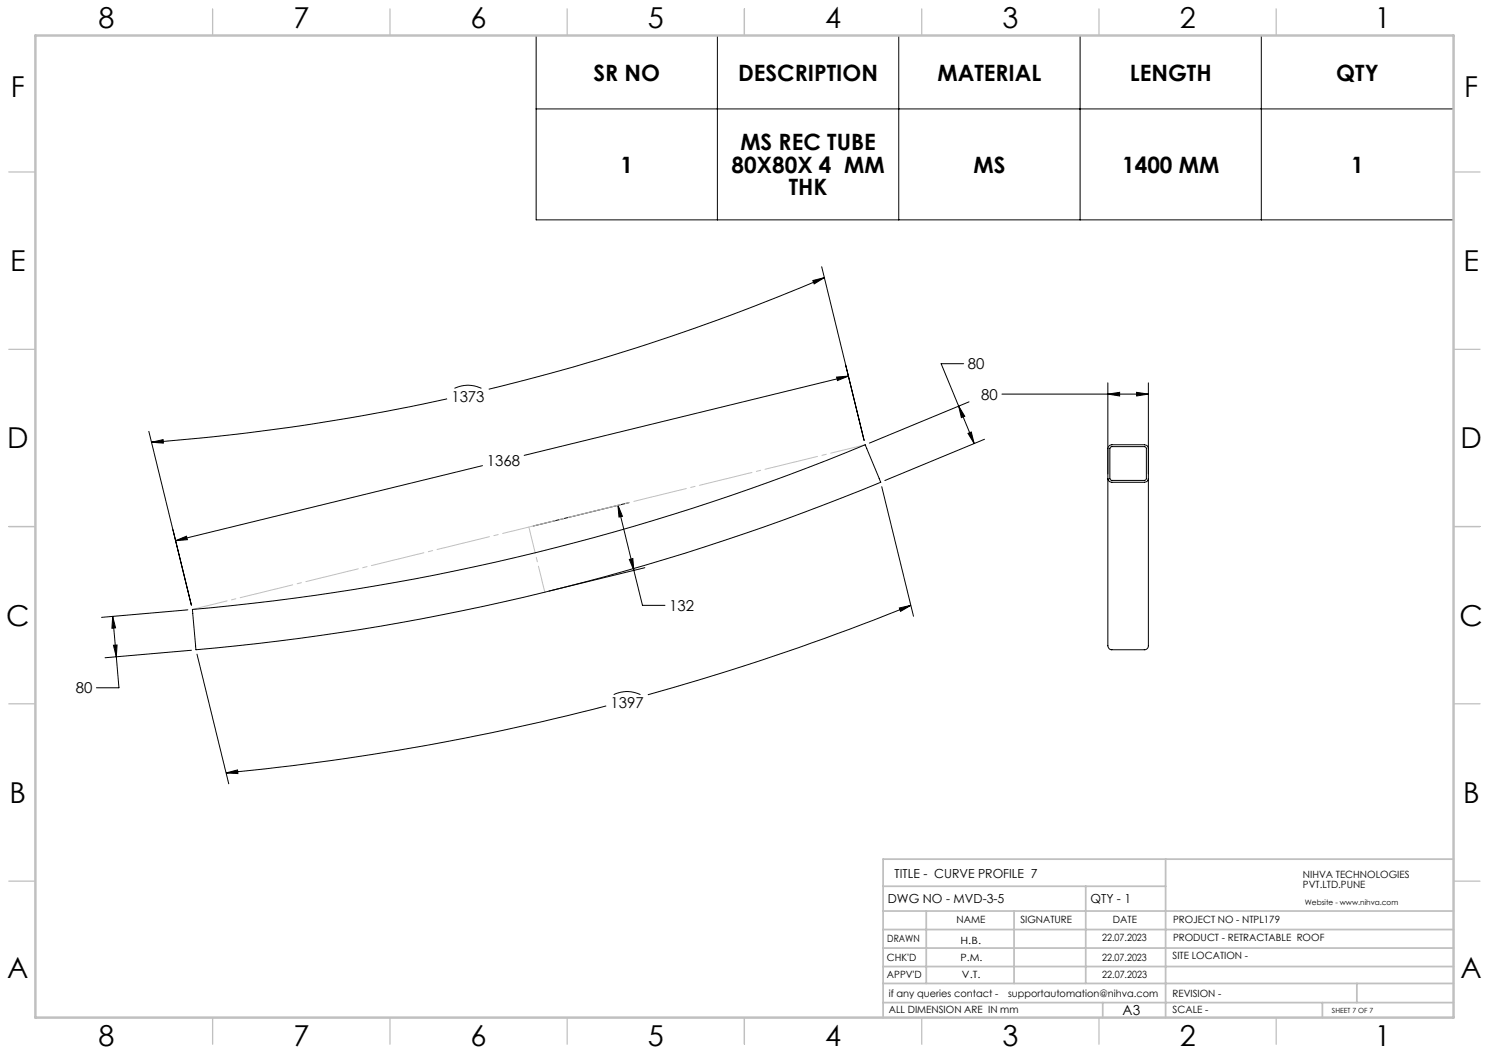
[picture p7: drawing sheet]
<svg xmlns="http://www.w3.org/2000/svg" width="420mm" height="297mm" viewBox="0 0 420 297" stroke-linecap="round" stroke-linejoin="round" font-family="sans-serif">
<g fill="none" stroke="#000" stroke-width=".28">
<path d="M151.2 10h258.8v52h-258.8zM202.4 10v52M253.5 10v52M304.7 10v52M355.8 10v52M151.2 30.7h258.8M229.3 79.1l3.2-.8-2.8 1.8zM231.8 75.2l11.9 49-5.2-21.2M232.5 78.3a598.8 598.8 0 0 1-94.6 31.5M126.1 112.5a587.3 587.3 0 0 1-83.4 12.2M128.2 109.5a8.6 8.6 0 0 1 7.6 0M236 106.4l3.3-.3-3.1 1.2z"/>
<path d="M239.3 106.1l-91.5 22.3M270.4 114.5l1.7 2.9-.9 .4zM270.4 114.5l4.4 10.6M271.8 102.6h-6.3l4.9 11.9M273.3 113.3l-28.1 11.7M282.6 111.2h41.3M312.5 111.2l3.3-.5v1zM312.5 108v27M320.6 110.7l3.3 .5-3.3 .5zM323.9 108v27M42 121.7l12 49M42.7 124.7l3.3-.7 .1 1z"/>
<path d="M136.1 131.3l-86.6 21.2M248.7 137.3l9 36.5M273 122.2l1-.4 .8 3.3zM277.7 123.9l-28.1 11.6M312.5 135v46a1.72 1.72 0 0 0 .9 2.3h9.4a1.22 1.22 0 0 0 1.1-1.7v-46.6M312.5 135a1.15 1.15 0 0 0 1.1 1h9.2a1.09 1.09 0 0 0 1.1-1M312.5 126.5a1.15 1.15 0 0 1 1.1-1.1h9.2a1.09 1.09 0 0 1 1.1 1.1M313.3 126.1h9.8l.3 .3-.1 8.9-.5 .2-9.5-.1-.2-.4v-8.5zM49.5 152.5l3.1-1.3 .2 1zM174.3 142.5l4.5 18.4M174.3 142.5l1.3 3.1-1 .2zM177.4 141.8l-27 6.6"/>
<path d="M177.5 157.8l1-.3 .3 3.4zM31.8 173.8l.8 3.3-1 .1zM31.8 173.8l1 11.4M53 172l-24.4 2.1M54.3 171.9a643.4 643.4 0 0 0 189.8-46.5l4.3 10.6a649.4 649.4 0 0 1-193.2 47.2zM178.8 160.9l2.4 9.8h6.4M181.9 160.1l-27 6.6M253.7 171.5l3.2-.8-2.9 1.7zM256.9 170.7a693.9 693.9 0 0 1-74.2 25.3M32 182l1-.1-.2 3.3zM32.8 185.2l.7 8.8h-6.3M54 183.4l-24.4 2.1"/>
<path d="M55.6 184.5l8.9 36.6M171 199.1a685.3 685.3 0 0 1-107.3 18.9M173.1 195.9a8.5 8.5 0 0 1 7.6 0M63.7 218l3.3-.8 .1 1z"/>
</g>
<path d="M54.3 171.9l189.8-46.5" fill="none" stroke="#c0c0c0" stroke-width=".28" stroke-dasharray="15.2 1.3 1.3 1.3" stroke-dashoffset="5.2"/>
<path d="M149.2 148.7l4.5 18.3" fill="none" stroke="#c0c0c0" stroke-width=".28" stroke-dasharray="15.2 1.3 1.3 1.3" stroke-dashoffset="7.7"/>
<g fill="none" stroke="#c0c0c0" stroke-width=".35">
<path d="M60 2.5v7.5M110 2.5v7.5M160 2.5v7.5M210 2.5v7.5M260 2.5v7.5M310 2.5v7.5M360 2.5v7.5M2.5 48.5h7.5M410 48.5h7.5M2.5 98.5h7.5M410 98.5h7.5M2.5 148.5h7.5"/>
<path d="M410 148.5h7.5M2.5 198.5h7.5M410 198.5h7.5M2.5 248.5h7.5M410 248.5h7.5M60 287v7.5M110 287v7.5M160 287v7.5M210 287v7.5M260 287v7.5M310 287v7.5M360 287v7.5"/>
</g>
<g fill="none" stroke="#c0c0c0" stroke-width=".5">
<path d="M249.1 257h160.9M249.1 250h79.7M261.3 257v20.4M286 257v20.4M306.2 250v27.4M328.8 242.3v44.7M410 242.3h-160.9v44.7M249.1 272.6h160.9M249.1 267.4h160.9M249.1 262.2h160.9M249.1 277.4h160.9M382.7 277.4v5.4"/>
<path d="M249.1 282.8h160.9M311 282.8v4.2M373 282.8v4.2"/>
</g>
<path d="M10 10h400v277h-400z" fill="none" stroke="#c0c0c0" stroke-width=".7"/>
<g fill="#000">
<path d="M174.3 142.5l1.3 3.1-1 .2zM177.5 157.8l1-.3 .3 3.4z"/>
<path d="M32 182l1-.1-.2 3.3zM31.8 173.8l.8 3.3-1 .1zM270.4 114.5l1.7 2.9-.9 .4zM273 122.2l1-.4 .8 3.3zM63.7 218l3.3-.8 .1 1zM253.7 171.5l3.2-.8-2.9 1.7zM42.7 124.7l3.3-.7 .1 1zM229.3 79.1l3.2-.8-2.8 1.8zM49.5 152.5l3.1-1.3 .2 1zM236 106.4l3.3-.3-3.1 1.2zM312.5 111.2l3.3-.5v1zM320.6 110.7l3.3 .5-3.3 .5z"/>
</g>
<g font-size="8.1">
<text x="27.8" y="8">8</text>
<text x="82.8" y="8">7</text>
<text x="132.8" y="8">6</text>
<text x="182.8" y="8">5</text>
<text x="232.8" y="8">4</text>
<text x="282.8" y="8">3</text>
<text x="332.8" y="8">2</text>
<text x="387.8" y="8">1</text>
<text x="3" y="27.2">F</text>
<text x="413" y="27.2">F</text>
<text x="2.8" y="76.5">E</text>
<text x="412.8" y="76.5">E</text>
<text x="2" y="126.5">D</text>
<text x="412" y="126.5">D</text>
<text x="1.7" y="176.5">C</text>
<text x="411.7" y="176.5">C</text>
<text x="2.7" y="226.5">B</text>
<text x="412.7" y="226.5">B</text>
<text x="2" y="275.7">A</text>
<text x="412" y="275.7">A</text>
<text x="27.8" y="295">8</text>
<text x="82.8" y="295">7</text>
<text x="132.8" y="295">6</text>
<text x="182.8" y="295">5</text>
<text x="232.8" y="295">4</text>
<text x="282.8" y="295">3</text>
<text x="332.8" y="295">2</text>
<text x="387.8" y="295">1</text>
</g>
<g font-size="6.3">
<text x="167.4" y="22.7">SR NO</text>
<text x="208.2" y="22.7">DESCRIPTION</text>
<text x="264.4" y="22.7">MATERIAL</text>
<text x="318.7" y="22.7">LENGTH</text>
<text x="376.9" y="22.7">QTY</text>
<text x="208.8" y="42.4">MS REC TUBE</text>
<text x="175" y="48.7">1</text>
<text x="206.4" y="48.7">80X80X 4 MM</text>
<text x="274.6" y="48.7">MS</text>
<text x="316.5" y="48.7">1400 MM</text>
<text x="381.1" y="48.7">1</text>
<text x="222.5" y="55.1">THK</text>
</g>
<g font-size="4.2">
<text x="273" y="104.2">80</text>
<text x="127.3" y="113.4">1373</text>
<text x="276.8" y="112.8">80</text>
<text x="137.3" y="131.5">1368</text>
<text x="188.8" y="172.3">132</text>
<text x="21.4" y="195.6">80</text>
<text x="172.2" y="199.8">1397</text>
</g>
<text font-size="3.9" x="316.7" y="286.4">A3</text>
<g font-size="3.5">
<text x="252.3" y="247.7">TITLE - CURVE PROFILE 7</text>
<text x="250.4" y="254.8">DWG NO - MVD-3-5</text>
<text x="307.6" y="254.8">QTY - 1</text>
</g>
<g font-size="2.8">
<text x="367.5" y="247.7">NIHVA TECHNOLOGIES</text>
<text x="367.5" y="250.5">PVT.LTD.PUNE</text>
<text x="269.8" y="260.4">NAME</text>
<text x="287.8" y="260.4">SIGNATURE</text>
<text x="313.9" y="260.5">DATE</text>
<text x="330.9" y="260.5">PROJECT NO - NTPL179</text>
<text x="250.3" y="265.7">DRAWN</text>
<text x="270.9" y="266.1">H.B.</text>
<text x="310.9" y="265.5">22.07.2023</text>
<text x="330.9" y="265.5">PRODUCT - RETRACTABLE ROOF</text>
<text x="250.2" y="271.1">CHK'D</text>
<text x="250.2" y="275.8">APPV'D</text>
<text x="270.9" y="271.1">P.M.</text>
<text x="271.3" y="275.8">V.T.</text>
<text x="310.9" y="271.1">22.07.2023</text>
<text x="310.9" y="275.8">22.07.2023</text>
<text x="330.7" y="270.6">SITE LOCATION -</text>
<text x="250.7" y="281.1">if any queries contact -</text>
<text x="284.3" y="281.1">supportautomation@nihva.com</text>
<text x="330.7" y="281.1">REVISION -</text>
<text x="250.7" y="285.6">ALL DIMENSION ARE IN mm</text>
<text x="330.7" y="285.6">SCALE -</text>
</g>
<text font-size="2.1" x="368.1" y="255.1">Website - www.nihva.com</text>
<text font-size="2" x="375.7" y="285.6">SHEET 7 OF 7</text>
</svg>
